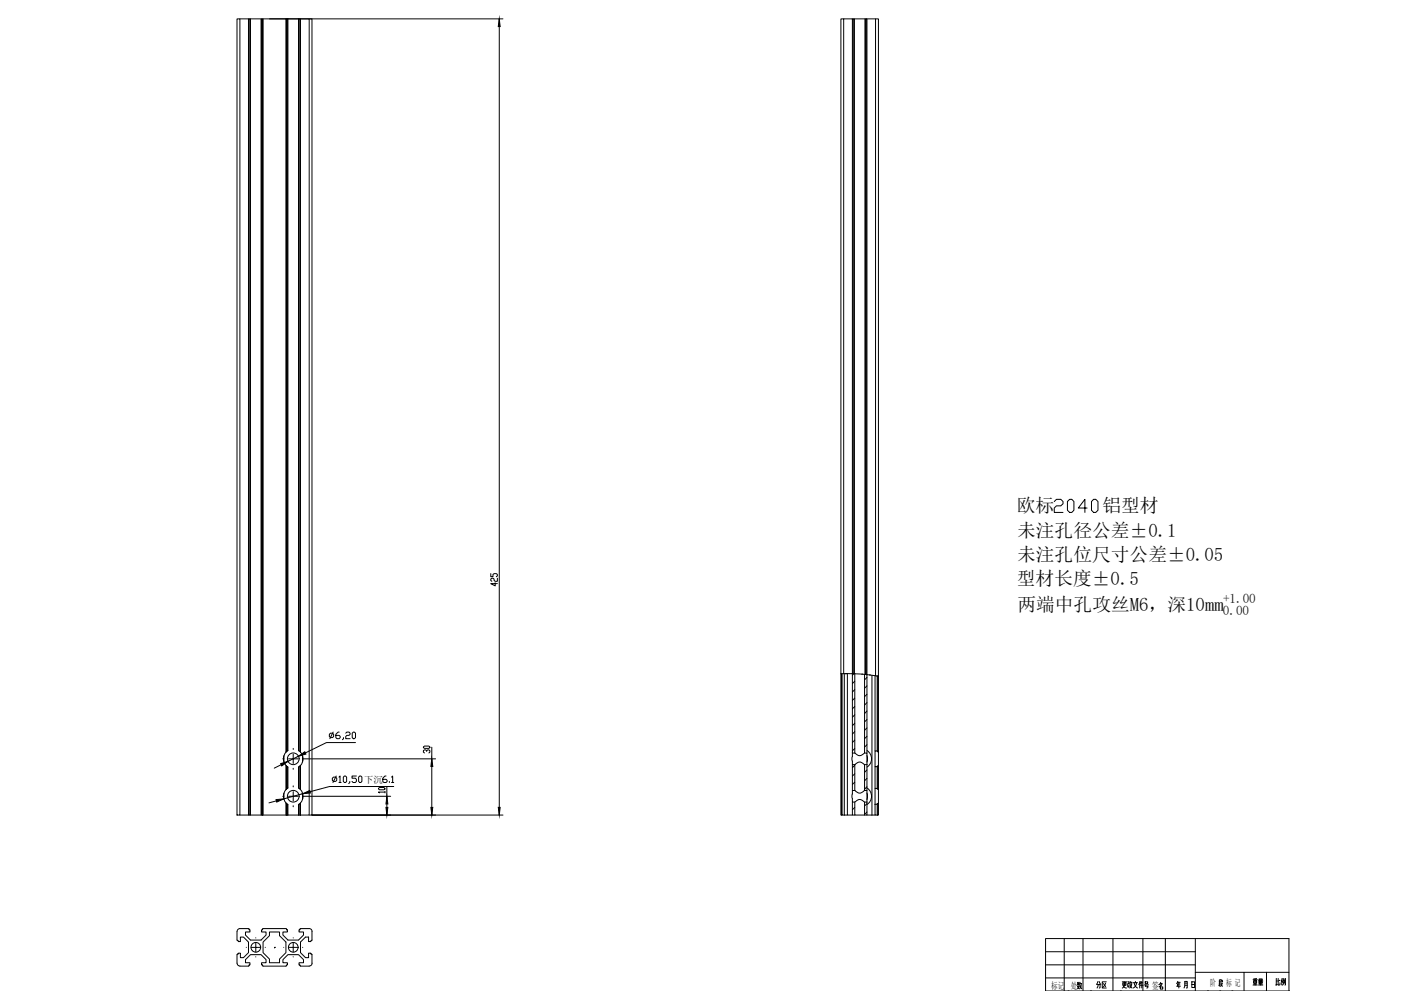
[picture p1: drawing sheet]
<svg xmlns="http://www.w3.org/2000/svg" width="594mm" height="420mm" viewBox="0 0 594 420" stroke-linecap="round" stroke-linejoin="round" font-family="sans-serif">
<!-- layer: 5 -->
<g fill="none" stroke="#000" stroke-width=".42">
<path d="M443.4 397.9h103.2v22.3h-103.2zM451.3 397.9v22.3M459.2 397.9v22.3M471.9 397.9v22.3M484.6 397.9v22.3M494.2 397.9v22.3M506.9 397.9v22.3M443.4 403.5h63.5M443.4 409.1h63.5M443.4 414.6h63.5M506.9 412.2h39.7M527.5 412.2v8"/>
<path d="M452.9 420.2h.1M512 420.2h.1M517.2 420.2h.1M522.4 420.2h.1"/>
</g>
<!-- layer: 10 -->
<g fill="none" stroke="#000" stroke-width=".42">
<path d="M114.3 8h99M211.7 8v337.6M208.1 243.2v1.3h.9v-1l.5-.3h.9l.5 .3v.7l-.5 .3M210 247.1v1.3l-1.9-1h2.8M210.9 245.2v1.3h-.9l-1-1.3-.9 .3v.6l.5 .4M358.5 285.6h.1M362.1 285.6h.1M362.1 285.6l-.7 .7M362.5 296l-1.1 1M362.5 299.5l-1.1 1M362.5 288.8l-1.1 1M362.5 292.4l-1.1 1"/>
<path d="M365.4 285.8h.1M367.6 287.2l-1 1M367.6 290.8l-1 1M367.6 294.3l-1 1.1M367.6 297.9l-1 1M368.7 286.2h.1M371.8 286.6h.1M124.3 319.7v2h-2M124.3 317.3v.5M179.5 316.7l.5-.4h1.9l.4 .6-.4 .4h-1.9zM180.9 318.6l-.4-.7h-.5l-.5 .4v.6l.5 .3M180.9 318.3l.5-.4 .9 .4v.6l-.4 .3"/>
<path d="M183.1 316.8v28.8M362.5 303.1l-1.1 1M362.5 313.8l-1.1 1M362.5 317.3l-1.1 1M362.5 306.6l-1.1 1.1M362.5 310.2l-1.1 1M367.6 301.5l-1 1M367.6 305.1l-1 1M367.6 308.6l-1 1M367.6 312.2l-1 1M367.6 315.7l-1 1.1M119.9 337.6h.5"/>
<path d="M119.9 321.7h.5M124.3 335.6v2h-2M124.3 325.7v.5M124.3 333.2v.4M126.3 321.7h-2v2M126.3 337.6h-2v2M128.3 337.6h37.4M128.3 321.7h56.4M160.5 334.2l.5-.3h1.8l.4 .6-.4 .4h-1.8zM163.2 335.8h-2.7l.5 .4M163.2 335.5v.7M164 333.7v11.9"/>
<path d="M362.5 331.6l-1.1 1M362.5 324.4l-1.1 1.1M362.5 328l-1.1 1.1M367.6 326.4l-1 1M367.6 330l-1 1M367.6 333.5l-1 1.1M124.3 341.6v.5M132.3 345.6h81M362.5 342.3l-1.1 1M367.6 340.7l-1 1M367.6 344.3l-1 1M108.5 399.7v2h-2"/>
<path d="M108.5 397.6v.1M124.3 399.7v2h-2M124.3 397.6v.1M104.4 401.7h.1M108.5 405.6v.1M110.4 401.7h-1.9v1.9M112.4 401.7h.1M120.3 401.7h.1M124.3 405.6v.1M126.3 401.7h-2v1.9M128.3 401.7h.1M456.9 417h.7"/>
<path d="M456.9 418.3h.9M456.9 416.5l.1 .1M457.1 418l-.1 .5 .6 .7M457.2 416.5v1.2M457.5 417.4l-.3-.4-.3 .6M457.5 418.3l-.1 .6-.5 .3M457.6 416.5l-.1 .1M458 417.7l.7 1.5M458 417h.7M458 416.5l-.2 1.2M458.5 417l-.1 1.3-.5 .9M492 416.9l.8 .2-1.3 1.3"/>
<path d="M492 418.4h1.1v1h-1.1zM492 417.5l.3 .4M492.2 416.6l-.8 .9M498.9 418.1h1.6M499.3 416.5h1.2M499.4 416.1l-.5 .9M499.9 416.5v2.4M500.3 417.2h-1v.9M502.1 418.9l.3-.9v-1.9h1v2.8h-.3M502.4 416.8h1M502.4 417.7h1M505.4 416.3h1.2v2.4h-1.2z"/>
<path d="M505.4 417.4h1.2M517.1 416.8h.4M517.1 416.1h.4M517.5 417.6l-.7 .1M517.6 415.3l-.5 .2v2.6M517.7 416.8l.6 .2-.8 1.1M517.7 417.2l.7 .9M518.4 415.9l-.2 .4v-.8h-.4l-.2 .9"/>
</g>
<!-- layer: 0 -->
<g fill="none" stroke="#000" stroke-width=".42">
<path d="M100.5 8h1.2v337.6h-1.2zM101.7 8h3.7v337.6h-3.7M105.4 8v337.6M105.6 8h.4v337.6h-.4M106 8v337.6M106.2 8h4.5M110.9 8v337.6M111.3 8l.2 337.6zM111.3 8h-.4v337.6h.4M111.5 8h9.7M121.2 8h.3v310.7l-.3 .2zM121.5 8h5.3"/>
<path d="M121.9 8v310.3M122.1 8l-.2 310.3M126.6 8l.2 310.3M127.2 8l.2 310.9zM127.2 8h-.4v310.3M127.4 8h3.7v337.6h-3.7M131.1 8h1.2v337.6h-1.2M357.8 8h3.6v277.6M361.4 8l.3 277.6M361.7 8h.4v277.6h-.4M362.1 8l.2 277.7M362.3 8h4.5"/>
<path d="M367 8l-.2 278M367.4 8h.2v278M367.4 8h-.4v278M367.4 8v278M367.6 8h3.7v278.5M371.3 8h1.2v278.7M447 212.6l1-.9h1.8l1 .9v1l-1 .9h-1.8l-1 .9v1.9h3.8M452.6 212.6l1-.9h.9l.9 .9v3.7l-.9 1h-.9l-1-1zM461 215.4h-3.8l2.8-3.7v5.6M463.7 211.7h1l.9 .9v3.7l-.9 1h-1l-.9-1v-3.7zM356.6 285.7v59.9h.2M356.8 285.7v59.9"/>
<path d="M357.1 285.7v59.9h.9M357.8 285.6v-277.6h-1.2v277.7M357.8 285.6l-1.2 .1M357.8 285.6h3.6M358 285.6v60M359.3 285.6v60h2.1M361.4 285.6h.3M361.4 285.6v35.2M362.1 285.7h.2M362.3 285.7l4.5 .3M362.5 285.7v33.6l1.8 1.1 .9-.1 1.4-1v-33.4M366.8 286h.2"/>
<path d="M367 286h.4M367.4 286h.2M367.6 286l3.7 .5M367.6 286v33.3M369.7 286.3v59.3M371.1 286.5v31.8M371.3 286.5l1.2 .2M372 286.6v31.7M372.2 286.7v32M372.5 286.7v32.2M121.3 318.9a4.2 4.2 0 0 0 0 5.6M121.9 318.3l-.4 .4"/>
<path d="M126.8 318.3l.4 .4M127.5 318.9a4.2 4.2 0 0 1 0 5.6M139.7 311.3l.4-.4h.9l.5 .4v1l-.5 .4h-.9l-.4-.4zM141.3 310.4l-1.4 2.8M143.8 310.4h-.5l-.9 .9v1.4l.5 .5h.9l.5-.5-.5-.9h-1.4M145.7 312.7v.5l-.5 .4M146.6 310.9l.5-.5h.9l.5 .5-.5 .9h-.9l-.5 .5v.9h1.9M149.4 310.9l.4-.5 .9 .5v1.8l-.4 .5-.9-.5zM150.7 314.8h-12.3l-8.9 4.4M361.4 319.3h1.1M366.6 319.3h1v4.9M367.7 318.2a4.2 4.2 0 0 1 0 7"/>
<path d="M371.1 318.3h.9v.4l.5 .2v5.6l-.5 .6h-.9zM117.2 339.6l-3.2 .8M119.2 324.2l-2.9 1.5M120.4 320.4v2.7M120.4 336.3v2.7M121.2 324.5l.3 .3v9.8l-.3 .2zM121.3 334.8a4.2 4.2 0 0 0 0 5.6M121.5 324.7l.4 .4M121.9 325.1v9.2M121.9 334.2l-.4 .4M121.9 325.1l.2 9M122.1 334.1l-.2 .1"/>
<path d="M126.5 320.6l-4.4 2.2M126.6 334.1l.2 .1M126.8 325.1v9.2M126.8 334.2l.4 .4M126.8 325.1l-.2 9M127.2 324.7l.2-.2v10.3zM127.2 324.7l-.4 .4M127.5 334.8a4.2 4.2 0 0 1 0 5.6M128.3 320.4v2.7M128.3 336.3v2.7M128.4 336.5l-8.1 2.2M141.4 329.5h.9l.5 .4v.9l-.5 .5h-.9l-.5-.5v-.9z"/>
<path d="M142.6 329l-1.4 2.8M143.7 329.5l.5-.5v2.8M143.7 331.8h1M145.6 329.5l.4-.5 1 .5v1.8l-.5 .5-.9-.5zM148.3 331.3l-.4 .9M151.1 329h-1.8v.9h1.4l.4 .5v.9l-.4 .5h-1l-.4-.5M152.1 329.5l.4-.5 1 .5v1.8l-.5 .5-.9-.5zM163.7 329h-.5l-.9 .9v1.4l.5 .5h.9l.5-1-.5-.4h-1.4M165.1 331.3v.5M166 329.5l.5-.5v2.8M166 331.8h1M167 333.5h-27.3l-8.2 2.2"/>
<path d="M361.4 336.6v2M361.4 320.7v2M361.4 338.6v1.5h1.1l1.8-1.1 .9 .1 1.4 1h1M361.4 336.6v-1.4h1.1l1.7 1.1 1-.2 1.4-.9h1v4.9M361.4 322.7v1.5h1.1M361.4 324.2v11M362.5 335.2v-11l1.7-1.1 1 .1 1.4 1v11M366.6 324.2h1M367.6 324.2v11M367.6 320.3l.3 1.4-.3 1.4M367.6 336.2l.3 1.4-.3 1.4M367.7 334.1a4.2 4.2 0 0 1 0 7"/>
<path d="M371.1 325.1v9.2h.9v-9.2M371.1 334.3v6.7M372 334.3l.5 .5v5.6M372.2 324.8v9.8M372.5 324.5v10.3M106.2 345.6h4.5M111.5 345.6h9.7M121.2 340.4l.3 .3v4.9h-.3zM121.5 340.6l.6 .5v4.5M121.5 345.6h5.7M121.9 341v4.6M126.8 341v4.6"/>
<path d="M127.2 340.6l.2-.2v5.2zM127.2 340.6l-.6 .5v4.5M356.8 345.6h.3M358 345.6h1.3M361.4 340.1v5.5h1.1M362.5 340.1v5.5h4.1v-5.5M367.6 340.1v5.5h-1M367.6 345.6h3.5M371.1 341v4.6h.9M372 341v4.6M372.2 340.7v4.9h-.2M372.5 340.4l-.5 .3v.3h-.9"/>
<path d="M372.5 340.4v5.2h-.3M100.8 398.8h.2v.4h.9v-1.9h1.4l2.1 2.1v4.5l-2.1 2.1h-1.4v-1.9h-.9v.4h-.2M100.8 398.8l-.3-.3v-3.6l.3-.7 .6-.4 4-.1 .2 .5h.4v.9h-1.9v1.4l2.1 2.1h4.5l2.1-2.1v-1.4h-1.9v-.9h.4l.3-.5h9.6l.3 .5h.4v.9h-1.9v1.4l2.1 2.1h4.5l2.1-2.1v-1.4h-1.9v-.9h.4l.2-.5 4.1 .1 .8 .7v4.1l-.5 .2v.4h-.9v-1.9h-1.4l-2.1 2.1v4.5l2.1 2.1h1.4v-1.9h.9v.4l.5 .2v4l-.5 .6-.7 .3h-3.7l-.2-.3M114.3 395.1h4.2v1.6l2.7 2.7v4.5l-2.7 2.7v1.6h-4.2v-1.6l-2.8-2.7v-4.5l2.8-2.7zM100.8 404.5l-.3 .2v3.7l.5 .9 .7 .3h3.7l.2-.3M105.6 409.4v-.3h.4v-.9h-1.9v-1.3l2.1-2.2h4.5l2.1 2.2v1.3h-1.9v.9h.4v.3M111.3 409.3l.2 .3h9.8l.2-.3M116.4 401.7h.1M116.5 401.7l-.1 .2M121.5 409.4l.4-.3v-.9h-1.9v-1.3l2.1-2.2h4.5l2.1 2.2v1.3h-1.9v.9h.4v.3"/>
<circle cx="124.4" cy="337.6" r="2.48"/>
<circle cx="124.4" cy="321.7" r="2.48"/>
<circle cx="108.5" cy="401.6" r="2.05"/>
<circle cx="124.4" cy="401.6" r="2.05"/>
</g>
<!-- layer: 10 -->
<path d="M211.7 8l.4 3.3h-.8zM164 337.6l.5 3.3h-.8zM183.1 321.7l.4 3.3h-.8zM163.7 342.3h.8l-.5 3.3zM182.7 342.3h.8l-.4 3.3zM211.3 342.3h.8l-.4 3.3z" fill="#000" stroke="#000" stroke-width=".42"/>
<!-- layer: 0 -->
<path d="M126.5 320.6l2.7-1.9 .5 1zM117.1 339l3.2-.3-3 1.4zM119 323.8l3.1-1-2.6 1.9zM128.4 336.5l3-1.3 .2 1z" fill="#000" stroke="#000" stroke-width=".42"/>
<g font-size="8">
<text x="431.2" y="217.3">欧标</text>
<text x="467.4" y="217.3">铝型材</text>
<text x="431.3" y="227.5">未注孔径公差±0.1</text>
<text x="431.3" y="237.7">未注孔位尺寸公差±0.05</text>
<text x="431.2" y="248">型材长度±0.5</text>
<text x="431.4" y="258.9">两端中孔攻丝M6，深10mm</text>
</g>
<g font-size="6.2">
<text x="530.2" y="418.7">重量</text>
<text x="539.8" y="418.7">比例</text>
<text x="463.5" y="420.2">分区</text>
<text x="474.5" y="420.2">更改文件号</text>
</g>
<g font-size="5.6">
<text x="518.6" y="255.5">+1.00</text>
<text x="518.6" y="260.6">0.00</text>
</g>
<g font-size="4">
<text x="154.4" y="331.8">下沉</text>
<text x="445.7" y="419.4">标记</text>
<text x="454.1" y="419.2">处</text>
<text x="488.6" y="419.4">签</text>
<text x="513.2" y="418.1">阶</text>
<text x="519.9" y="418.1">标 记</text>
</g>
</svg>
